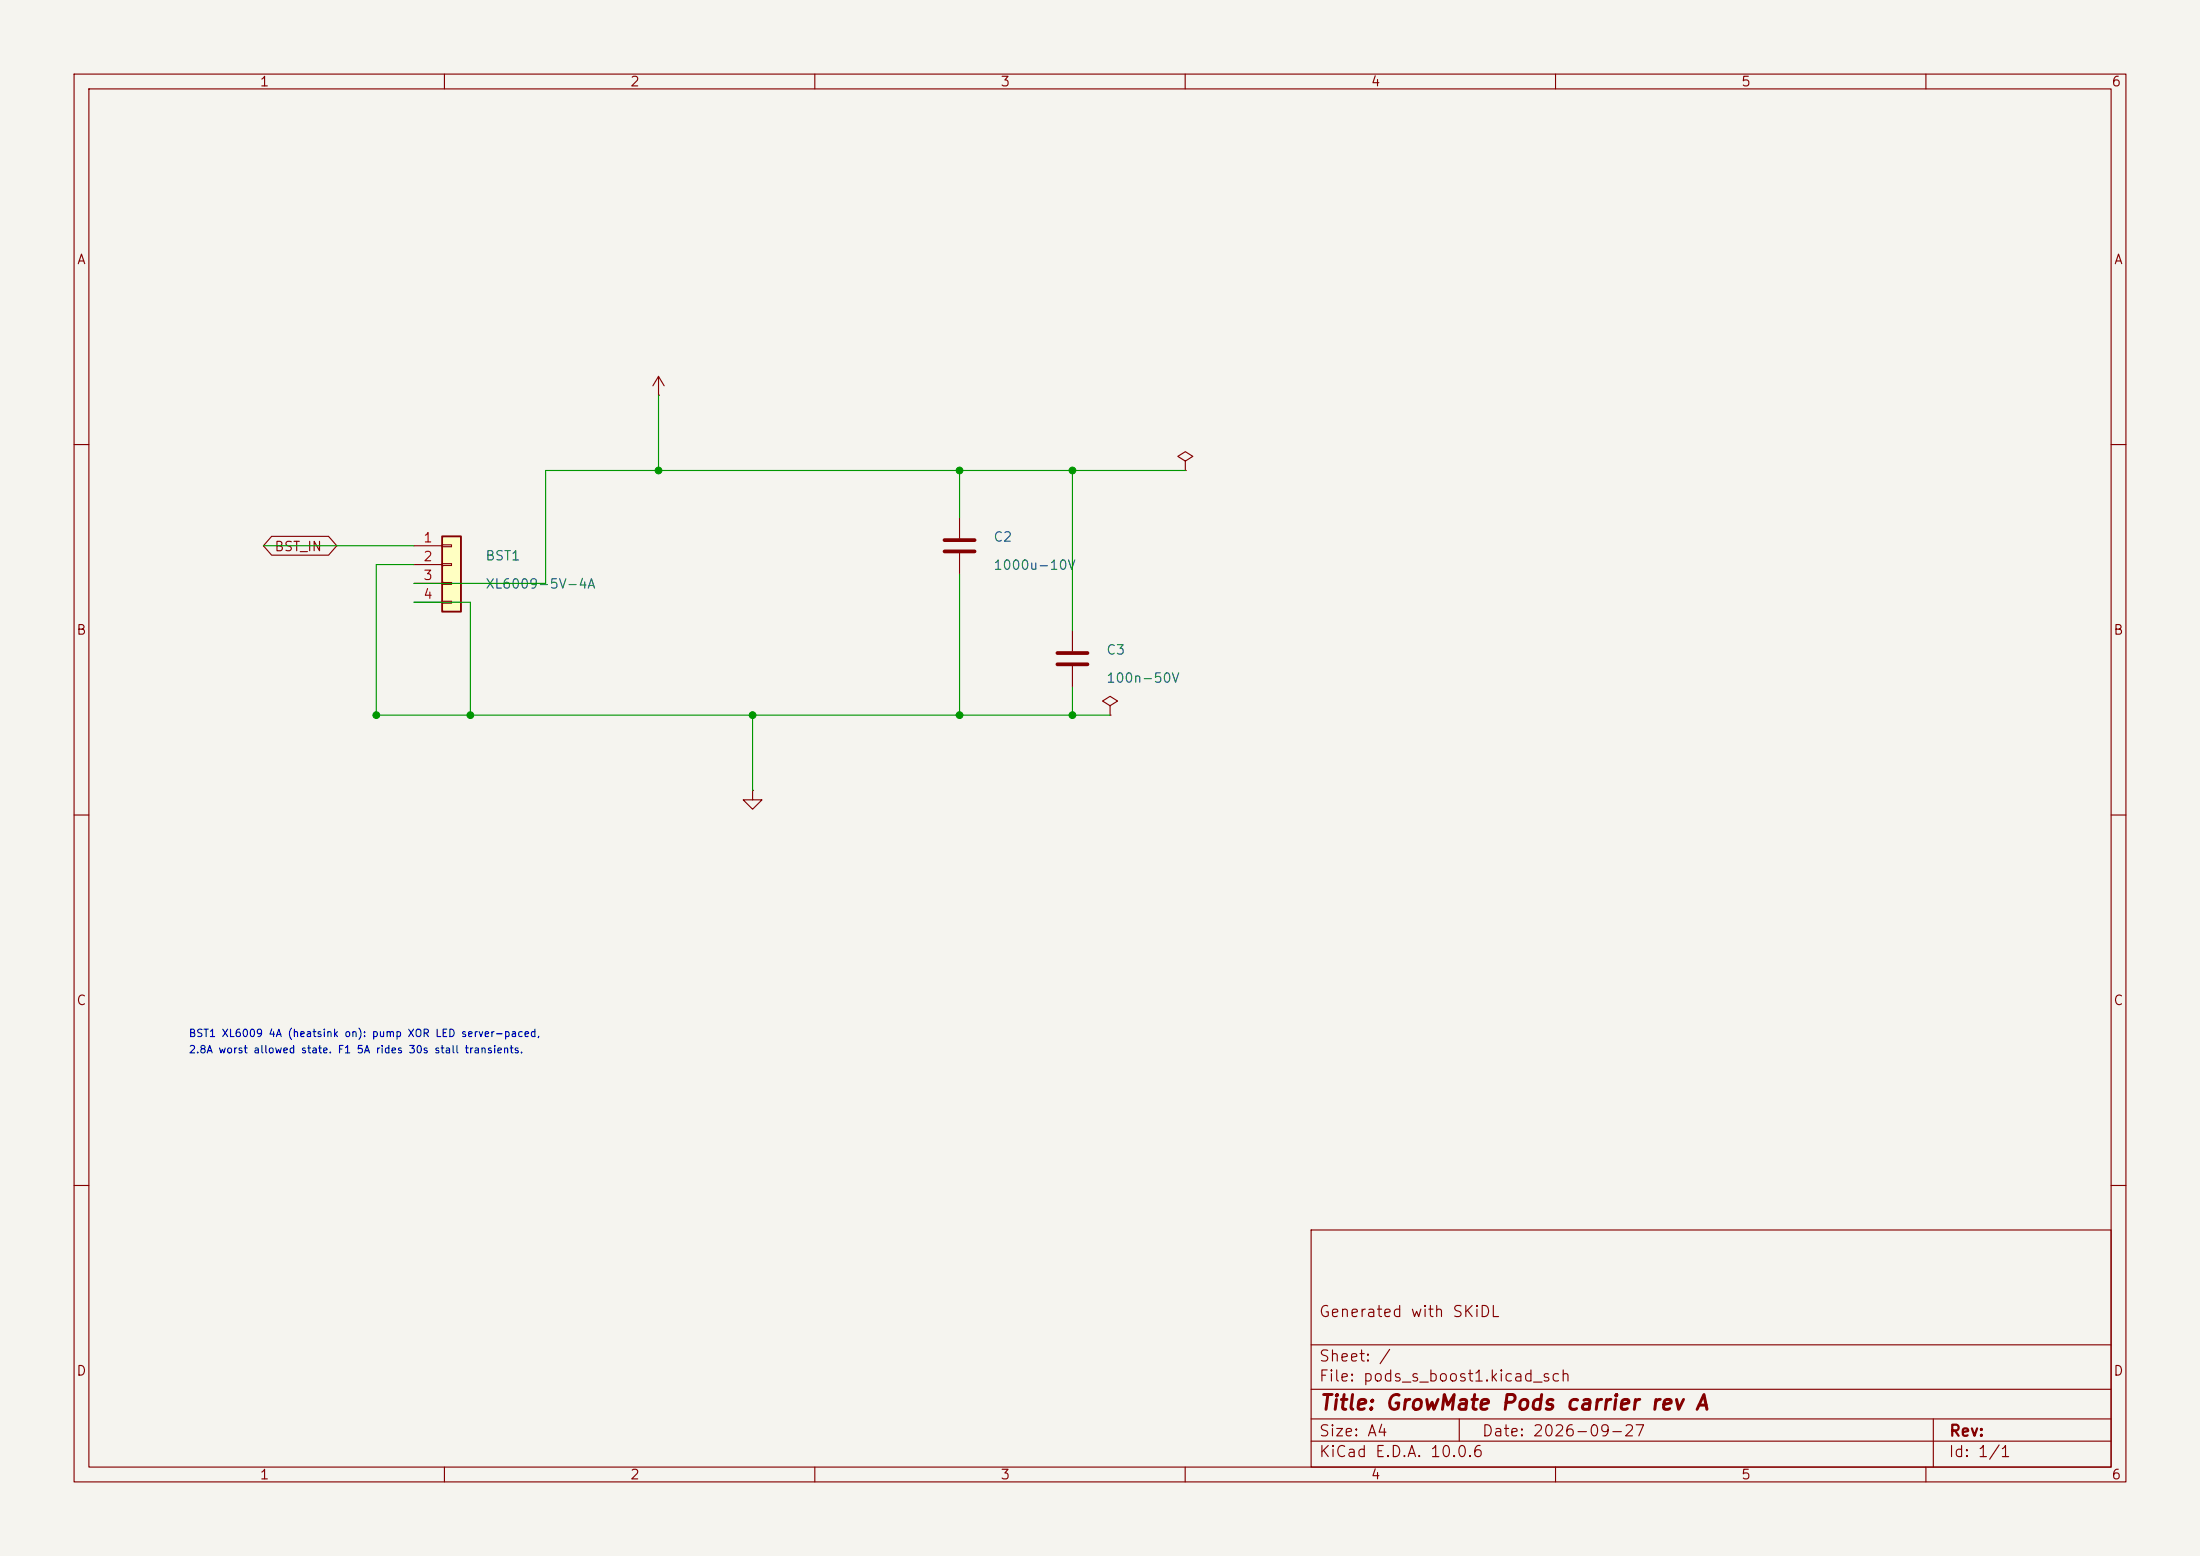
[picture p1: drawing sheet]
<svg xmlns="http://www.w3.org/2000/svg" width="297mm" height="210mm" viewBox="0 0 297 210" stroke-linecap="round" stroke-linejoin="round" font-family="sans-serif">
<path d="M0 0h297v210h-297z" fill="#f5f4ef" stroke="#f5f4ef" stroke-width=".14"/>
<g fill="none" stroke="#840000" stroke-width=".15">
<path d="M10 10h277v190h-277zM12 12h273v186h-273zM60 10v2M110 10v2M160 10v2M210 10v2M260 10v2M88.9 53.3h.1M88.9 50.8l-.8 1.3M88.9 50.8l.8 1.3M88.9 50.8v2.5M10 60h2"/>
<path d="M129.5 69.9v2.7M129.5 74.7v2.8M160 62.2l1-.6-1-.6-1 .6 1 .6v1.3M160 63.5h.1M285 60h2M144.8 85.1v2.8M144.8 89.9v2.8M149.9 95.3l1-.7-1-.6-1.1 .6 1.1 .7v1.2M149.9 96.5h.1M10 110h2M101.6 106.7v1.3h1.3l-1.3 1.2-1.3-1.2h1.3M101.6 106.7h.1"/>
<path d="M285 110h2M10 160h2M177 166h108v32h-108zM285 160h2M60 198v2M110 198v2M160 198v2M177 194.5h108M177 191.5h108M177 187.5h108M177 181.5h108M197 191.5v3"/>
<path d="M210 198v2M260 198v2M261 191.5v6.5"/>
</g>
<path d="M127.5 72.9h4.1M127.5 74.4h4.1M142.7 88.1h4.1M142.7 89.7h4.1" fill="none" stroke="#840000" stroke-width=".51"/>
<path d="M59.7 72.4h2.5v10.2h-2.5z" fill="#ffffc2"/>
<path d="M59.7 72.4h2.5v10.2h-2.5z" fill="none" stroke="#840000" stroke-width=".25"/>
<path d="M36.7 72.4h7.7l1.1 1.3-1.1 1.2h-7.7l-1.1-1.2zM55.9 73.7h3.8M55.9 76.2h3.8M55.9 78.7h3.8M59.7 73.5h1.3v.3h-1.3zM59.7 76.1h1.3v.2h-1.3zM59.7 78.6h1.3v.3h-1.3zM55.9 81.3h3.8M59.7 81.2h1.3v.2h-1.3z" fill="none" stroke="#840000" stroke-width=".15"/>
<path d="M88.9 53.3v10.2M35.6 73.7h20.3M55.9 76.2h-5.1v20.3h99.1M129.5 63.5v6.4M129.5 77.5v19M144.8 63.5v21.6M160 63.5h-86.3v15.2h-17.8M55.9 81.3h7.6v15.2M101.6 96.5v10.2M144.8 92.7v3.8" fill="none" stroke="#009600" stroke-width=".15"/>
<g fill="#009600" stroke="#009600" stroke-width=".14">
<circle cx="129.5" cy="63.5" r=".46"/>
<circle cx="144.8" cy="63.5" r=".46"/>
<circle cx="50.8" cy="96.5" r=".46"/>
<circle cx="63.5" cy="96.5" r=".46"/>
<circle cx="144.8" cy="96.5" r=".46"/>
<circle cx="101.6" cy="96.5" r=".46"/>
<circle cx="129.5" cy="96.5" r=".46"/>
<circle cx="88.9" cy="63.5" r=".46"/>
</g>
<text font-size="2" fill="#840000" x="178" y="190.8">Title: GrowMate Pods carrier rev A</text>
<g font-size="1.5" fill="#840000">
<text x="178" y="178.1">Generated with SKiDL</text>
<text x="178" y="184.1">Sheet: /</text>
<text x="178" y="186.8">File: pods_s_boost1.kicad_sch</text>
<text x="178" y="197">KiCad E.D.A. 10.0.6</text>
<text x="178" y="194.2">Size: A4</text>
<text x="200" y="194.2">Date: 2026-09-27</text>
<text x="263" y="197">Id: 1/1</text>
<text x="263" y="194.2">Rev:</text>
</g>
<g font-size="1.3" fill="#840000">
<text x="35" y="12">1</text>
<text x="85" y="12">2</text>
<text x="135" y="12">3</text>
<text x="185" y="12">4</text>
<text x="235" y="12">5</text>
<text x="285" y="12">6</text>
<text x="10.3" y="36">A</text>
<text x="285.3" y="36">A</text>
<text x="37" y="74.7">BST_IN</text>
<text x="10.2" y="86">B</text>
<text x="285.2" y="86">B</text>
<text x="10.2" y="136">C</text>
<text x="285.2" y="136">C</text>
<text x="10.2" y="186">D</text>
<text x="285.2" y="186">D</text>
<text x="35" y="200">1</text>
<text x="85" y="200">2</text>
<text x="135" y="200">3</text>
<text x="185" y="200">4</text>
<text x="235" y="200">5</text>
<text x="285" y="200">6</text>
</g>
<g font-size="1.3" fill="#a90000">
<text x="57.1" y="73.5">1</text>
<text x="57.1" y="76.1">2</text>
<text x="57.1" y="78.6">3</text>
<text x="57.1" y="81.1">4</text>
</g>
<g font-size="1.3" fill="#006464">
<text x="65.4" y="76">BST1</text>
<text x="134" y="73.4">C2</text>
<text x="134" y="77.2">1000u-10V</text>
<text x="65.4" y="79.8">XL6009-5V-4A</text>
<text x="149.3" y="88.7">C3</text>
<text x="149.3" y="92.5">100n-50V</text>
</g>
<g font-size="1" fill="#0000c2">
<text x="25.4" y="142.4">2.8A worst allowed state. F1 5A rides 30s stall transients.</text>
<text x="25.4" y="140.2">BST1 XL6009 4A (heatsink on): pump XOR LED server-paced,</text>
</g>
</svg>
